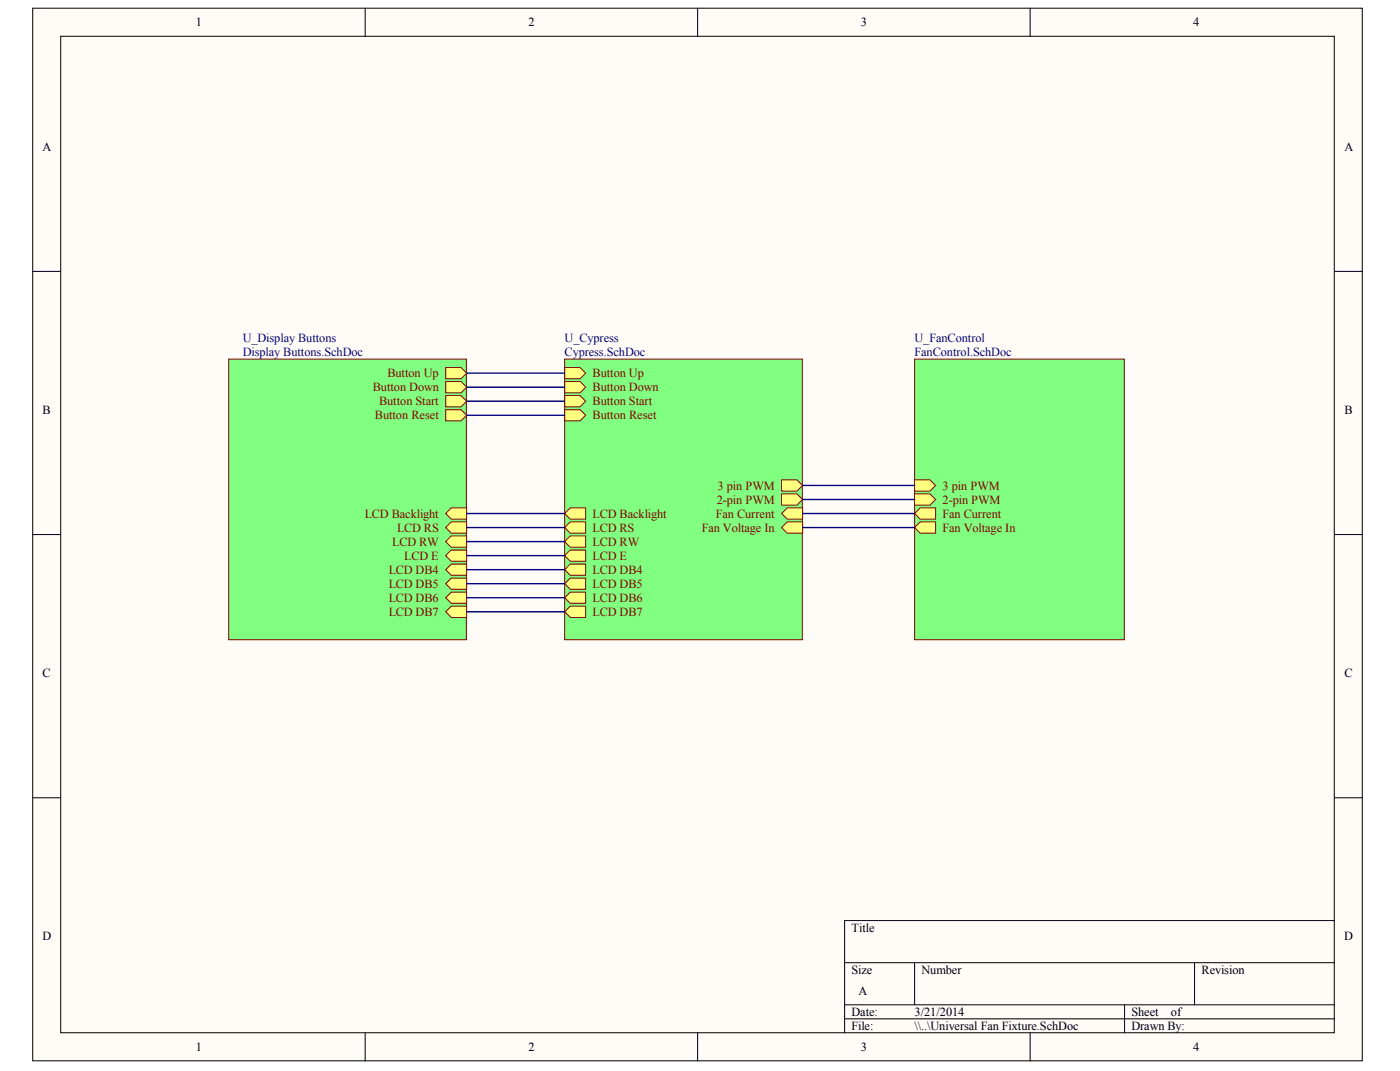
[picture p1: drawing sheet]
<svg xmlns="http://www.w3.org/2000/svg" width="271mm" height="207mm" viewBox="0 0 271 207" stroke-linecap="round" stroke-linejoin="round" font-family="sans-serif">
<g fill="#fffcf8" stroke="#000" stroke-width=".19">
<path d="M6.3 1.6h257.3v203.5h-257.3z"/>
<path d="M11.7 7h246.5v192.7h-246.5z"/>
</g>
<g fill="none" stroke="#000" stroke-width=".19">
<path d="M70.7 1.6v5.4M135 1.6v5.4M199.3 1.6v5.4M6.3 52.5h5.4M258.3 52.5h5.4M6.3 103.4h5.4M258.3 103.4h5.4M6.3 154.3h5.4M258.3 154.3h5.4M258.3 178h-94.8v21.7M70.7 199.7v5.4M135 199.7v5.4"/>
<path d="M163.5 186.1h94.8M163.5 194.3h94.8M163.5 197h94.8M177 186.1v8.2M199.3 199.7v5.4M217.6 194.3v5.4M231.2 186.1v8.2"/>
</g>
<path d="M109.3 69.4h46v54.3h-46z" fill="#80ff80" stroke="#800000" stroke-width=".19"/>
<g fill="#ffff80" stroke="#800000" stroke-width=".19">
<path d="M110.4 109.1h2.9v2.1h-2.9l-1.1-1.1z" fill-rule="evenodd"/>
<path d="M110.4 111.8h2.9v2.1h-2.9l-1.1-1z" fill-rule="evenodd"/>
<path d="M110.4 117.2h2.9v2.2h-2.9l-1.1-1.1z" fill-rule="evenodd"/>
<path d="M110.4 114.5h2.9v2.2h-2.9l-1.1-1.1z" fill-rule="evenodd"/>
<path d="M110.4 106.3h2.9v2.2h-2.9l-1.1-1.1z" fill-rule="evenodd"/>
<path d="M110.4 100.9h2.9v2.2h-2.9l-1.1-1.1z" fill-rule="evenodd"/>
<path d="M110.4 103.6h2.9v2.2h-2.9l-1.1-1.1z" fill-rule="evenodd"/>
<path d="M110.4 98.2h2.9v2.2h-2.9l-1.1-1.1z" fill-rule="evenodd"/>
<path d="M109.3 73.8h3l1 1.1-1 1.1h-3z" fill-rule="evenodd"/>
<path d="M109.3 76.5h3l1 1.1-1 1.1h-3z" fill-rule="evenodd"/>
<path d="M109.3 71.1h3l1 1.1-1 1h-3z" fill-rule="evenodd"/>
<path d="M109.3 79.2h3l1 1.1-1 1.1h-3z" fill-rule="evenodd"/>
<path d="M151.3 92.8h2.9l1.1 1.1-1.1 1h-2.9z" fill-rule="evenodd"/>
<path d="M151.3 95.5h2.9l1.1 1.1-1.1 1.1h-2.9z" fill-rule="evenodd"/>
<path d="M152.3 98.2h3v2.2h-3l-1-1.1z" fill-rule="evenodd"/>
<path d="M152.3 100.9h3v2.2h-3l-1-1.1z" fill-rule="evenodd"/>
</g>
<path d="M44.3 69.4h46v54.3h-46z" fill="#80ff80" stroke="#800000" stroke-width=".19"/>
<g fill="#ffff80" stroke="#800000" stroke-width=".19">
<path d="M86.2 73.8h3l1.1 1.1-1.1 1.1h-3z" fill-rule="evenodd"/>
<path d="M86.2 76.5h3l1.1 1.1-1.1 1.1h-3z" fill-rule="evenodd"/>
<path d="M86.2 71.1h3l1.1 1.1-1.1 1h-3z" fill-rule="evenodd"/>
<path d="M86.2 79.2h3l1.1 1.1-1.1 1.1h-3z" fill-rule="evenodd"/>
<path d="M87.3 98.2h3v2.2h-3l-1.1-1.1z" fill-rule="evenodd"/>
<path d="M87.3 100.9h3v2.2h-3l-1.1-1.1z" fill-rule="evenodd"/>
<path d="M87.3 103.6h3v2.2h-3l-1.1-1.1z" fill-rule="evenodd"/>
<path d="M87.3 106.3h3v2.2h-3l-1.1-1.1z" fill-rule="evenodd"/>
<path d="M87.3 109.1h3v2.1h-3l-1.1-1.1z" fill-rule="evenodd"/>
<path d="M87.3 111.8h3v2.1h-3l-1.1-1z" fill-rule="evenodd"/>
<path d="M87.3 114.5h3v2.2h-3l-1.1-1.1z" fill-rule="evenodd"/>
<path d="M87.3 117.2h3v2.2h-3l-1.1-1.1z" fill-rule="evenodd"/>
</g>
<path d="M177 69.4h40.6v54.3h-40.6z" fill="#80ff80" stroke="#800000" stroke-width=".19"/>
<g fill="#ffff80" stroke="#800000" stroke-width=".19">
<path d="M178.1 100.9h3v2.2h-3l-1.1-1.1z" fill-rule="evenodd"/>
<path d="M178.1 98.2h3v2.2h-3l-1.1-1.1z" fill-rule="evenodd"/>
<path d="M177 92.8h3l1.1 1.1-1.1 1h-3z" fill-rule="evenodd"/>
<path d="M177 95.5h3l1.1 1.1-1.1 1.1h-3z" fill-rule="evenodd"/>
</g>
<g fill="none" stroke="#000080" stroke-width=".27">
<path d="M90.3 72.2h19M90.3 74.9h19M90.3 77.6h19M90.3 80.3h19M90.3 99.3h19M155.3 99.3h21.7M155.3 93.9h21.7M155.3 96.6h21.7M90.3 102h19M90.3 104.7h19M90.3 107.4h19M90.3 110.1h19"/>
<path d="M90.3 112.9h19M90.3 115.6h19M90.3 118.3h19M155.3 102h21.7"/>
</g>
<g font-size="2.4">
<text x="37.9" y="5.1">1</text>
<text x="102.3" y="5.1">2</text>
<text x="166.6" y="5.1">3</text>
<text x="230.9" y="5.1">4</text>
<text x="8.2" y="29.1">A</text>
<text x="260.2" y="29.1">A</text>
<text x="8.3" y="80">B</text>
<text x="260.2" y="80">B</text>
<text x="8.3" y="130.9">C</text>
<text x="260.2" y="130.9">C</text>
<text x="8.2" y="181.8">D</text>
<text x="164.8" y="180.1">Title</text>
<text x="260.1" y="181.8">D</text>
<text x="164.8" y="188.3">Size</text>
<text x="178.4" y="188.3">Number</text>
<text x="232.5" y="188.3">Revision</text>
<text x="164.8" y="196.4">Date:</text>
<text x="166.2" y="192.3">A</text>
<text x="177" y="196.4">3/21/2014</text>
<text x="219" y="196.4">Sheet</text>
<text x="226.6" y="196.4">of</text>
<text x="37.9" y="203.2">1</text>
<text x="102.3" y="203.2">2</text>
<text x="164.8" y="199.1">File:</text>
<text x="166.6" y="203.2">3</text>
<text x="177" y="199.1">\\..\Universal Fan Fixture.SchDoc</text>
<text x="219" y="199.1">Drawn By:</text>
<text x="230.9" y="203.2">4</text>
</g>
<g font-size="2.4" fill="#000080">
<text x="47" y="66.2">U_Display Buttons</text>
<text x="47" y="68.9">Display Buttons.SchDoc</text>
<text x="109.3" y="66.2">U_Cypress</text>
<text x="109.3" y="68.9">Cypress.SchDoc</text>
<text x="177" y="66.2">U_FanControl</text>
<text x="177" y="68.9">FanControl.SchDoc</text>
</g>
<g font-size="2.4" fill="#800000">
<text x="72.2" y="75.7">Button Down</text>
<text x="75" y="72.9">Button Up</text>
<text x="114.7" y="75.7">Button Down</text>
<text x="114.7" y="72.9">Button Up</text>
<text x="72.6" y="81.1">Button Reset</text>
<text x="73.4" y="78.4">Button Start</text>
<text x="114.7" y="78.4">Button Start</text>
<text x="114.7" y="81.1">Button Reset</text>
<text x="138.9" y="94.7">3 pin PWM</text>
<text x="182.4" y="94.7">3 pin PWM</text>
<text x="70.6" y="100.1">LCD Backlight</text>
<text x="114.7" y="100.1">LCD Backlight</text>
<text x="138.6" y="100.1">Fan Current</text>
<text x="138.7" y="97.4">2-pin PWM</text>
<text x="182.4" y="100.1">Fan Current</text>
<text x="182.4" y="97.4">2-pin PWM</text>
<text x="75.9" y="105.5">LCD RW</text>
<text x="76.8" y="102.8">LCD RS</text>
<text x="114.7" y="102.8">LCD RS</text>
<text x="114.7" y="105.5">LCD RW</text>
<text x="135.8" y="102.8">Fan Voltage In</text>
<text x="182.4" y="102.8">Fan Voltage In</text>
<text x="75.2" y="110.9">LCD DB4</text>
<text x="75.2" y="113.7">LCD DB5</text>
<text x="78.2" y="108.2">LCD E</text>
<text x="114.7" y="110.9">LCD DB4</text>
<text x="114.7" y="113.7">LCD DB5</text>
<text x="114.7" y="108.2">LCD E</text>
<text x="75.2" y="116.4">LCD DB6</text>
<text x="75.2" y="119.1">LCD DB7</text>
<text x="114.7" y="119.1">LCD DB7</text>
<text x="114.7" y="116.4">LCD DB6</text>
</g>
</svg>
